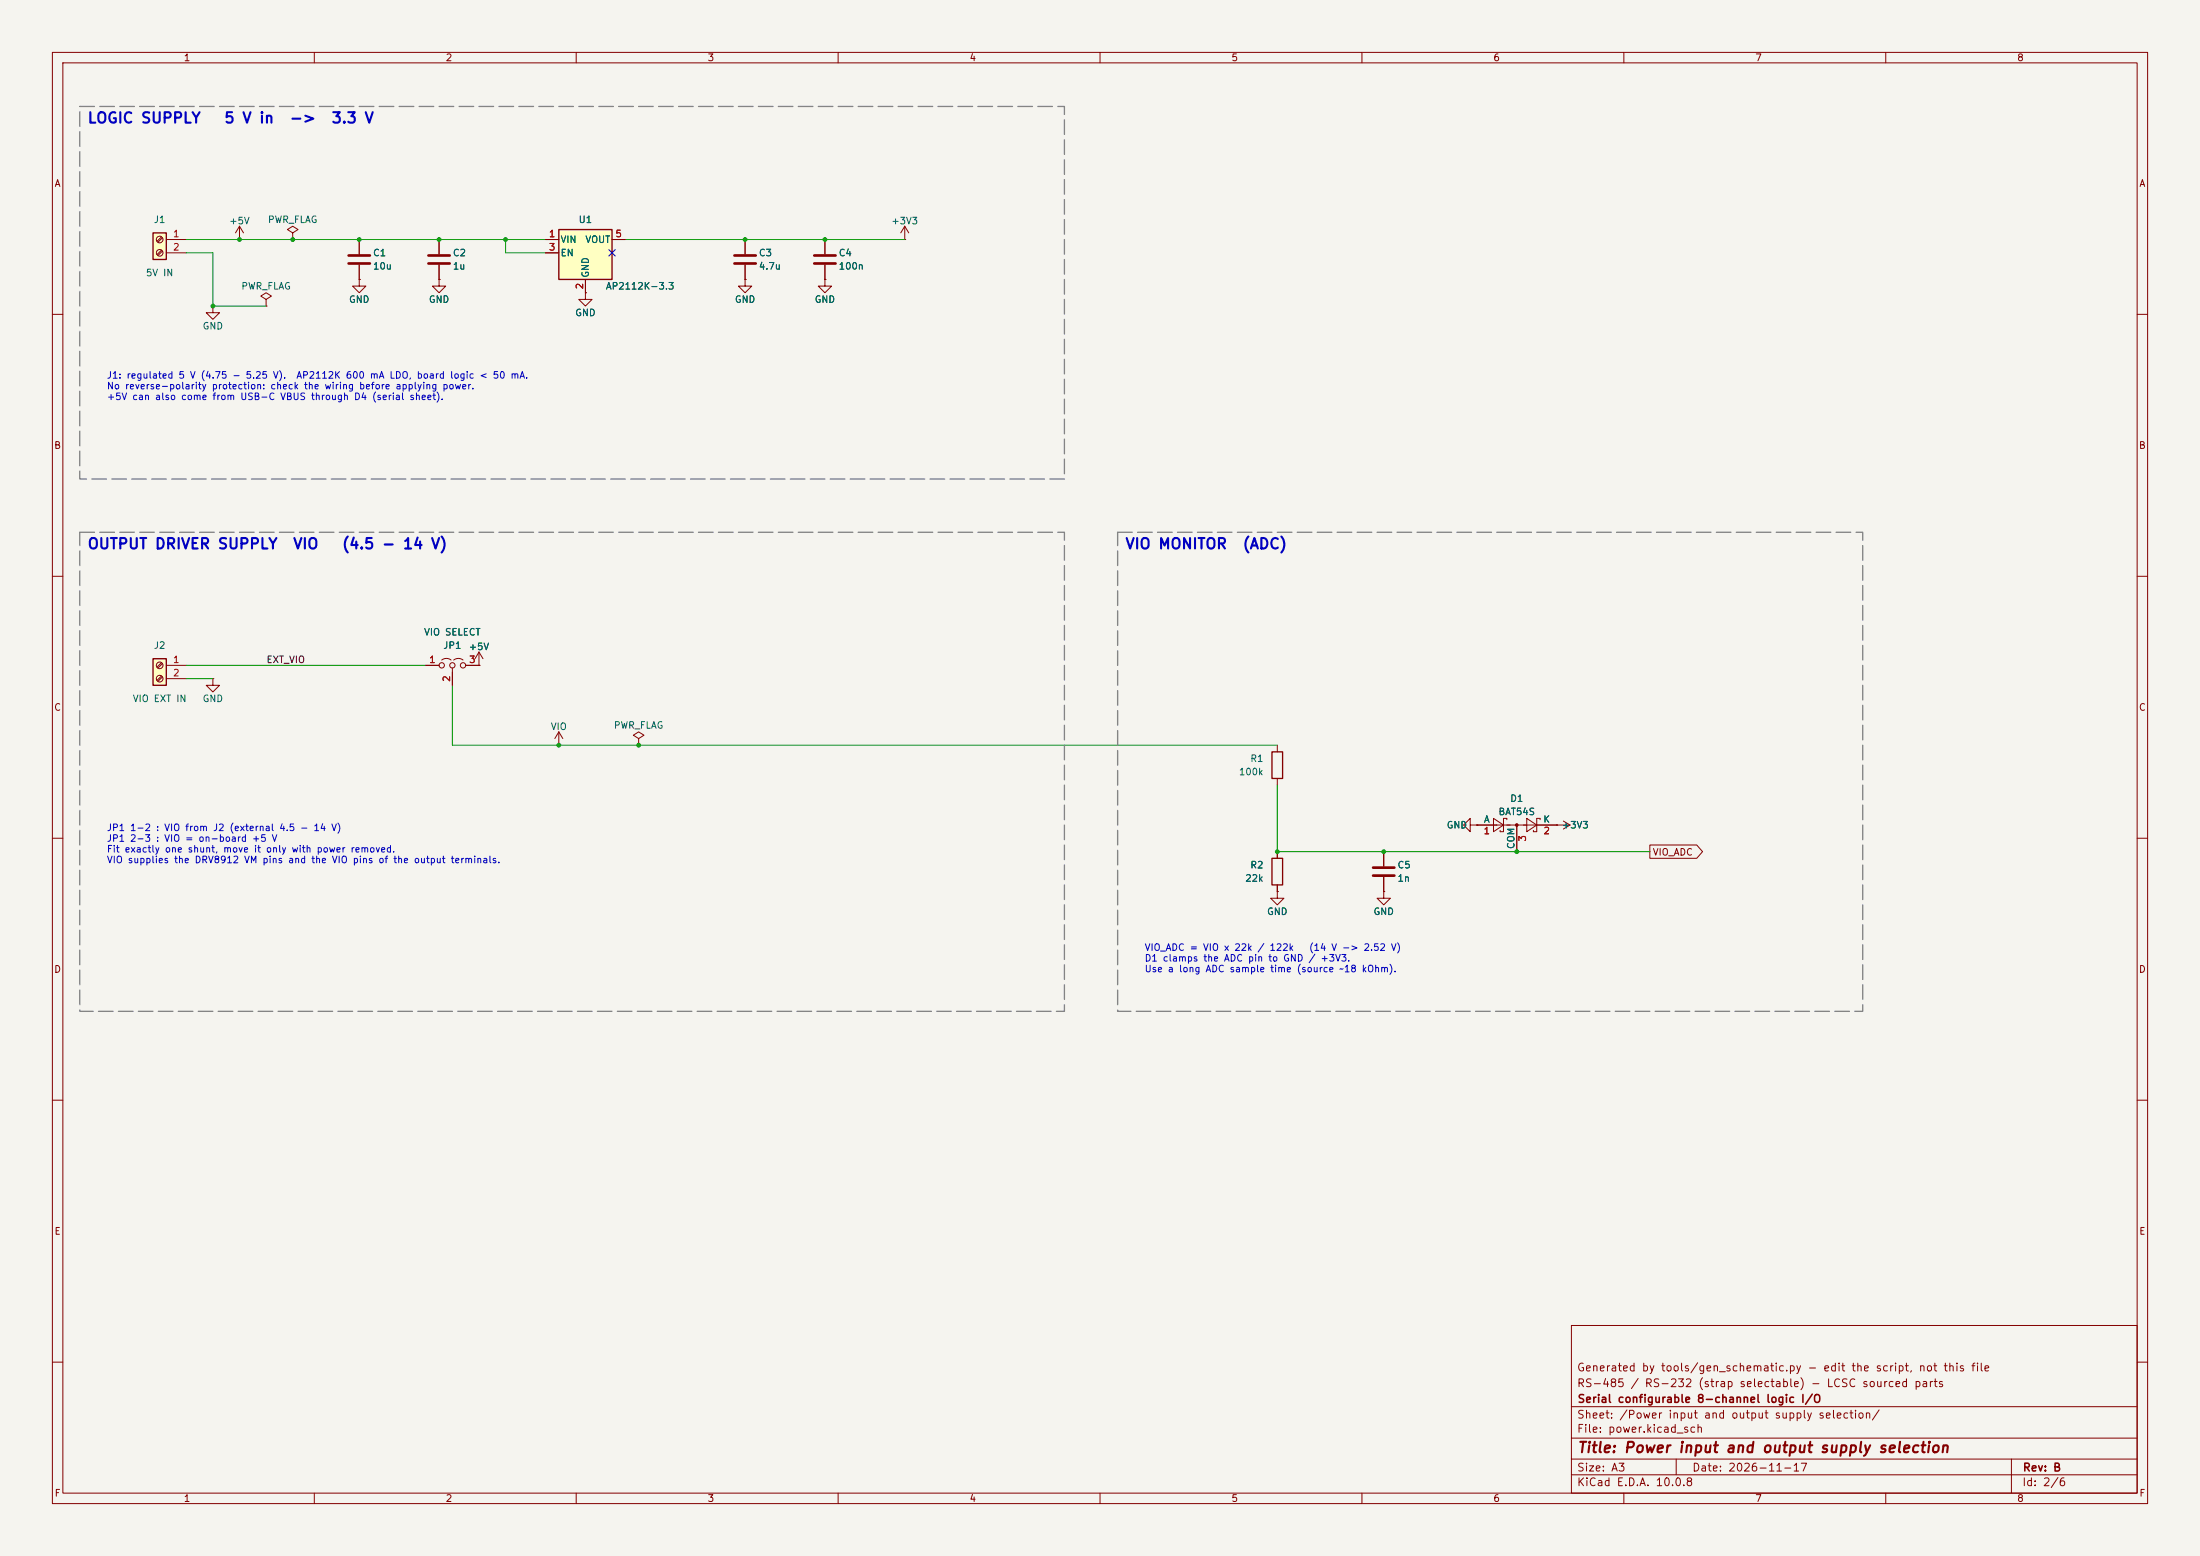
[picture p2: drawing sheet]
<svg xmlns="http://www.w3.org/2000/svg" width="420mm" height="297mm" viewBox="0 0 420 297" stroke-linecap="round" stroke-linejoin="round" font-family="sans-serif">
<path d="M0 0h420v297h-420z" fill="#f5f4ef" stroke="#f5f4ef" stroke-width=".19"/>
<g fill="none" stroke="#840000" stroke-width=".19">
<path d="M10 10h400v277h-400zM12 12h396v273h-396zM60 10v2M110 10v2M160 10v2M210 10v2M260 10v2M310 10v2M360 10v2M142.2 53.3v1.3h1.3l-1.3 1.3-1.2-1.3h1.2M142.2 53.3h.1M172.7 45.7h.1"/>
<path d="M172.7 43.2l-.7 1.3M172.7 43.2l.8 1.3M172.7 43.2v2.5M10 60h2M408 60h2M10 110h2M408 110h2M10 160h2M243.8 142.2v1.3M243.8 148.6v1.3M280.7 157.5v-1.3l-1.3 1.3 1.3 1.3v-1.3h1.2M281.9 157.5h.1"/>
<path d="M281.9 157.5h17.8M285.1 156.2l1.9 1.3-1.9 1.3zM287.7 156.5v-.3h-.7v2.6h-.6v-.3M289.6 157.5v5.1M291.5 156.2l1.9 1.3-1.9 1.3zM294 156.5v-.3h-.6v2.6h-.7v-.3M297.2 157.5h.1M298.4 156.7l1.3 .8M299.7 157.5l-1.3 .7M408 160h2M243.8 170.2v1.3h1.3l-1.3 1.2-1.2-1.2h1.2M243.8 170.2h.1"/>
<path d="M264.2 170.2v1.3h1.2l-1.2 1.2-1.3-1.2h1.3M264.2 170.2h.1M264.2 162.6v2.8M264.2 167.4v2.8M10 210h2M408 210h2M300 253h108v32h-108zM10 260h2M300 278.5h108M300 274.5h108M300 268.5h108M320 278.5v3"/>
<path d="M384 278.5v6.5M408 260h2M60 285v2M110 285v2M160 285v2M210 285v2M260 285v2M300 281.5h108M310 285v2M360 285v2"/>
</g>
<path d="M242.8 143.5h2.1v5.1h-2.1z" fill="none" stroke="#840000" stroke-width=".25"/>
<circle cx="289.6" cy="157.5" r=".25" fill="#840000" stroke="#840000" stroke-width=".19"/>
<path d="M262.1 165.6h4.1M262.1 167.1h4.1" fill="none" stroke="#840000" stroke-width=".51"/>
<path d="M106.7 43.8h10.1v9.5h-10.1z" fill="#ffffc2"/>
<path d="M106.7 43.8h10.1v9.5h-10.1zM242.8 163.8h2.1v5.1h-2.1z" fill="none" stroke="#840000" stroke-width=".25"/>
<g fill="none" stroke="#840000" stroke-width=".19">
<path d="M50.8 57.2l1-.7-1-.6-1 .6 1 .7v1.2M50.8 58.4h.1M55.9 44.5l1-.7-1-.6-1 .6 1 .7v1.2M55.9 45.7h.1M68.6 53.3v1.3h1.2l-1.2 1.3-1.3-1.3h1.3M68.6 53.3h.1M68.6 45.7v2.8M68.6 50.5v2.8M83.8 53.3v1.3h1.3l-1.3 1.3-1.3-1.3h1.3M83.8 53.3h.1M83.8 45.7v2.8M83.8 50.5v2.8"/>
<path d="M104.1 45.7h2.6M104.1 48.3h2.6M111.8 53.3v2.6M116.8 45.7h2.6M142.2 45.7v2.8M142.2 50.5v2.8M157.5 53.3v1.3h1.2l-1.2 1.3-1.3-1.3h1.3M157.5 53.3h.1M157.5 45.7v2.8M157.5 50.5v2.8M243.8 162.6v1.2M243.8 168.9v1.3"/>
</g>
<path d="M66.5 48.8h4.1M66.5 50.3h4.1M81.8 48.8h4.1M81.8 50.3h4.1M140.2 48.8h4.1M140.2 50.3h4.1M155.4 48.8h4.1M155.4 50.3h4.1" fill="none" stroke="#840000" stroke-width=".51"/>
<path d="M29.2 44.5h2.5v5h-2.5z" fill="#ffffc2"/>
<path d="M29.2 44.5h2.5v5h-2.5z" fill="none" stroke="#840000" stroke-width=".25"/>
<g fill="none" stroke="#840000" stroke-width=".19">
<path d="M30.8 45.2l-.8 .9M30.8 47.8l-.8 .8M31 45.4l-.9 .8M31 47.9l-.9 .9M31.7 45.7h3.9M31.7 48.3h3.9M40.6 58.4v1.3h1.3l-1.3 1.3-1.2-1.3h1.2M40.6 58.4h.1M45.7 45.7h.1M45.7 43.2l-.7 1.3M45.7 43.2l.8 1.3M45.7 43.2v2.5"/>
<circle cx="30.5" cy="45.7" r=".63"/>
<circle cx="30.5" cy="48.3" r=".63"/>
</g>
<path d="M29.2 125.7h2.5v5.1h-2.5z" fill="#ffffc2"/>
<path d="M29.2 125.7h2.5v5.1h-2.5z" fill="none" stroke="#840000" stroke-width=".25"/>
<g fill="none" stroke="#840000" stroke-width=".19">
<path d="M68.6 53.3h.1M68.6 45.7v2.8M68.6 50.5v2.8M83.8 53.3h.1M83.8 45.7v2.8M83.8 50.5v2.8M104.1 45.7h2.6M104.1 48.3h2.6M111.8 55.9v1.3h1.2l-1.2 1.2-1.3-1.2h1.3M111.8 55.9h.1M111.8 53.3v2.6M116.8 45.7h2.6"/>
<path d="M142.2 53.3h.1M142.2 45.7v2.8M142.2 50.5v2.8M157.5 53.3h.1M157.5 45.7v2.8M157.5 50.5v2.8M30.8 126.5l-.8 .8M30.8 129l-.8 .9M31 126.7l-.9 .8M31 129.2l-.9 .8M31.7 127h3.9M31.7 129.5h3.9"/>
<path d="M40.6 129.5v1.3h1.3l-1.3 1.3-1.2-1.3h1.2M40.6 129.5h.1M81.3 127h2.5M84.3 126a1.44 1.44 0 0 1 1.8 0M86.4 127.5v3.3M86.6 126a1.44 1.44 0 0 1 1.8 0M88.9 127h2.5M91.4 127h.1M91.4 124.5l-.7 1.2M91.4 124.5l.8 1.2M91.4 124.5v2.5M106.7 139.7l-.8 1.3"/>
<path d="M106.7 139.7l.7 1.3M106.7 139.7v2.5M106.7 142.2h.1M121.9 141l1-.7-1-.6-1 .6 1 .7v1.2M121.9 142.2h.1M281.9 157.5h.1M281.9 157.5h3.8M289.6 157.5v5.1M293.4 157.5h3.8M297.2 157.5h.1M243.8 170.2h.1M243.8 162.6v1.2"/>
<path d="M243.8 168.9v1.3M264.2 170.2h.1M264.2 162.6v2.8M264.2 167.4v2.8M315 161.3h8.9l1.1 1.3-1.1 1.2h-8.9z"/>
<circle cx="30.5" cy="127" r=".63"/>
<circle cx="30.5" cy="129.5" r=".63"/>
<circle cx="84.3" cy="127" r=".51"/>
<circle cx="86.4" cy="127" r=".51"/>
<circle cx="88.4" cy="127" r=".51"/>
</g>
<path d="M35.6 45.7h68.5M35.6 48.3h5v10.1h10.2M96.5 45.7v2.6h7.6M119.4 45.7h53.3M35.6 129.5h5M35.6 127h45.7M86.4 130.8v11.4h157.4M243.8 149.9v12.7h71.2" fill="none" stroke="#009600" stroke-width=".19"/>
<path d="M116.2 47.7l1.2 1.2M117.4 47.7l-1.2 1.2" fill="none" stroke="#000084" stroke-width=".19"/>
<path d="M15.2 20.3h188v71.1h-188zM15.2 101.6h188v91.4h-188zM213.4 101.6h142.2v91.4h-142.2z" fill="none" stroke="#848484" stroke-width=".25" stroke-dasharray="2.8 1"/>
<g fill="#009600">
<circle cx="40.6" cy="58.4" r=".46"/>
<circle cx="106.7" cy="142.2" r=".46"/>
<circle cx="121.9" cy="142.2" r=".46"/>
<circle cx="243.8" cy="162.6" r=".46"/>
<circle cx="142.2" cy="45.7" r=".46"/>
<circle cx="157.5" cy="45.7" r=".46"/>
<circle cx="264.2" cy="162.6" r=".46"/>
<circle cx="289.6" cy="162.6" r=".46"/>
<circle cx="45.7" cy="45.7" r=".46"/>
<circle cx="55.9" cy="45.7" r=".46"/>
<circle cx="68.6" cy="45.7" r=".46"/>
<circle cx="83.8" cy="45.7" r=".46"/>
<circle cx="96.5" cy="45.7" r=".46"/>
</g>
<g font-size="2" fill="#0000c2">
<text x="16.6" y="24">LOGIC SUPPLY</text>
<text x="42.7" y="24">5 V in</text>
<text x="55.1" y="24">-&gt;</text>
<text x="63.1" y="24">3.3 V</text>
<text x="16.6" y="105.3">OUTPUT DRIVER SUPPLY</text>
<text x="55.8" y="105.3">VIO</text>
<text x="65.1" y="105.3">(4.5 - 14 V)</text>
<text x="214.7" y="105.3">VIO MONITOR</text>
<text x="237.1" y="105.3">(ADC)</text>
</g>
<text font-size="2" fill="#840000" x="301" y="277.8">Title: Power input and output supply selection</text>
<g font-size="1.5" fill="#840000">
<text x="300.9" y="262.1">Generated by tools/gen_schematic.py - edit the script, not this file</text>
<text x="300.9" y="265.1">RS-485 / RS-232 (strap selectable) - LCSC sourced parts</text>
<text x="301" y="268.1">Serial configurable 8-channel logic I/O</text>
<text x="300.9" y="273.8">File: power.kicad_sch</text>
<text x="300.9" y="271.1">Sheet: /Power input and output supply selection/</text>
<text x="300.9" y="281.2">Size: A3</text>
<text x="322.9" y="281.2">Date: 2026-11-17</text>
<text x="386" y="281.2">Rev: B</text>
<text x="300.9" y="284">KiCad E.D.A. 10.0.8</text>
<text x="385.9" y="284">Id: 2/6</text>
</g>
<g font-size="1.3" fill="#840000">
<text x="35" y="12">1</text>
<text x="85" y="12">2</text>
<text x="135" y="12">3</text>
<text x="185" y="12">4</text>
<text x="235" y="12">5</text>
<text x="285" y="12">6</text>
<text x="335" y="12">7</text>
<text x="385" y="12">8</text>
<text x="10.3" y="36">A</text>
<text x="408.3" y="36">A</text>
<text x="10.2" y="86">B</text>
<text x="408.2" y="86">B</text>
<text x="10.2" y="136">C</text>
<text x="408.2" y="136">C</text>
<text x="315.4" y="163.6">VIO_ADC</text>
<text x="10.2" y="186">D</text>
<text x="408.2" y="186">D</text>
<text x="10.3" y="236">E</text>
<text x="408.3" y="236">E</text>
<text x="10.3" y="286">F</text>
<text x="35" y="287">1</text>
<text x="85" y="287">2</text>
<text x="135" y="287">3</text>
<text x="185" y="287">4</text>
<text x="235" y="287">5</text>
<text x="285" y="287">6</text>
<text x="335" y="287">7</text>
<text x="385" y="287">8</text>
<text x="408.3" y="286">F</text>
</g>
<g font-size="1.3" fill="#006464">
<text x="29.3" y="42.9">J1</text>
<text x="43.7" y="43.1">+5V</text>
<text x="51" y="42.9">PWR_FLAG</text>
<text x="106.9" y="46.7">VIN</text>
<text x="110.4" y="42.9">U1</text>
<text x="111.6" y="46.7">VOUT</text>
<text x="170.1" y="43.1">+3V3</text>
<text x="27.8" y="53">5V IN</text>
<text x="71.1" y="49.2">C1</text>
<text x="71.1" y="51.8">10u</text>
<text x="86.3" y="49.2">C2</text>
<text x="86.3" y="51.8">1u</text>
<text x="106.9" y="49.2">EN</text>
<text x="112.7" y="53.1" transform="rotate(-90 112.7 53.1)">GND</text>
<text x="144.8" y="49.2">C3</text>
<text x="144.8" y="51.8">4.7u</text>
<text x="160" y="49.2">C4</text>
<text x="160" y="51.8">100n</text>
<text x="46" y="55.6">PWR_FLAG</text>
<text x="66.5" y="58.1">GND</text>
<text x="81.8" y="58.1">GND</text>
<text x="115.6" y="55.6">AP2112K-3.3</text>
<text x="140.2" y="58.1">GND</text>
<text x="155.4" y="58.1">GND</text>
<text x="38.6" y="63.2">GND</text>
<text x="109.7" y="60.7">GND</text>
<text x="29.3" y="124.2">J2</text>
<text x="80.9" y="121.6">VIO SELECT</text>
<text x="84.5" y="124.2">JP1</text>
<text x="89.4" y="124.4">+5V</text>
<text x="25.2" y="134.3">VIO EXT IN</text>
<text x="38.6" y="134.3">GND</text>
<text x="105" y="139.6">VIO</text>
<text x="117.1" y="139.4">PWR_FLAG</text>
<text x="236.4" y="148.3">100k</text>
<text x="238.6" y="145.7">R1</text>
<text x="286" y="155.9">BAT54S</text>
<text x="288.2" y="153.4">D1</text>
<text x="276.1" y="158.4">GND</text>
<text x="283.2" y="157.3">A</text>
<text x="294.5" y="157.3">K</text>
<text x="298.1" y="158.4">+3V3</text>
<text x="238.6" y="166.1">R2</text>
<text x="266.7" y="166.1">C5</text>
<text x="289.4" y="162.2" transform="rotate(-90 289.4 162.2)">COM</text>
<text x="237.6" y="168.6">22k</text>
<text x="266.7" y="168.6">1n</text>
<text x="241.8" y="175">GND</text>
<text x="262.1" y="175">GND</text>
</g>
<g font-size="1.3" fill="#a90000">
<text x="32.9" y="45.6">1</text>
<text x="104.7" y="45.6">1</text>
<text x="117.4" y="45.6">5</text>
<text x="32.9" y="48.1">2</text>
<text x="104.7" y="48.1">3</text>
<text x="111.6" y="55.3" transform="rotate(-90 111.6 55.3)">2</text>
<text x="32.9" y="126.9">1</text>
<text x="32.9" y="129.4">2</text>
<text x="81.8" y="126.9">1</text>
<text x="86.2" y="130.3" transform="rotate(-90 86.2 130.3)">2</text>
<text x="89.4" y="126.9">3</text>
<text x="283.1" y="159.5">1</text>
<text x="291.6" y="160.8" transform="rotate(-90 291.6 160.8)">3</text>
<text x="294.5" y="159.5">2</text>
</g>
<g font-size="1.3" fill="#0000c2">
<text x="20.3" y="72.6">J1: regulated 5 V (4.75 - 5.25 V).</text>
<text x="20.3" y="74.6">No reverse-polarity protection: check the wiring before applying power.</text>
<text x="20.3" y="76.7">+5V can also come from USB-C VBUS through D4 (serial sheet).</text>
<text x="56.5" y="72.6">AP2112K 600 mA LDO, board logic &lt; 50 mA.</text>
<text x="20.3" y="158.9">JP1 1-2 : VIO from J2 (external 4.5 - 14 V)</text>
<text x="20.3" y="161">JP1 2-3 : VIO = on-board +5 V</text>
<text x="20.3" y="163">Fit exactly one shunt, move it only with power removed.</text>
<text x="20.3" y="165.1">VIO supplies the DRV8912 VM pins and the VIO pins of the output terminals.</text>
<text x="218.4" y="181.8">VIO_ADC = VIO x 22k / 122k</text>
<text x="218.4" y="183.8">D1 clamps the ADC pin to GND / +3V3.</text>
<text x="218.4" y="185.9">Use a long ADC sample time (source ~18 kOhm).</text>
<text x="249.8" y="181.8">(14 V -&gt; 2.52 V)</text>
</g>
<text font-size="1.3" fill="#0f0f0f" x="50.8" y="126.9">EXT_VIO</text>
</svg>
